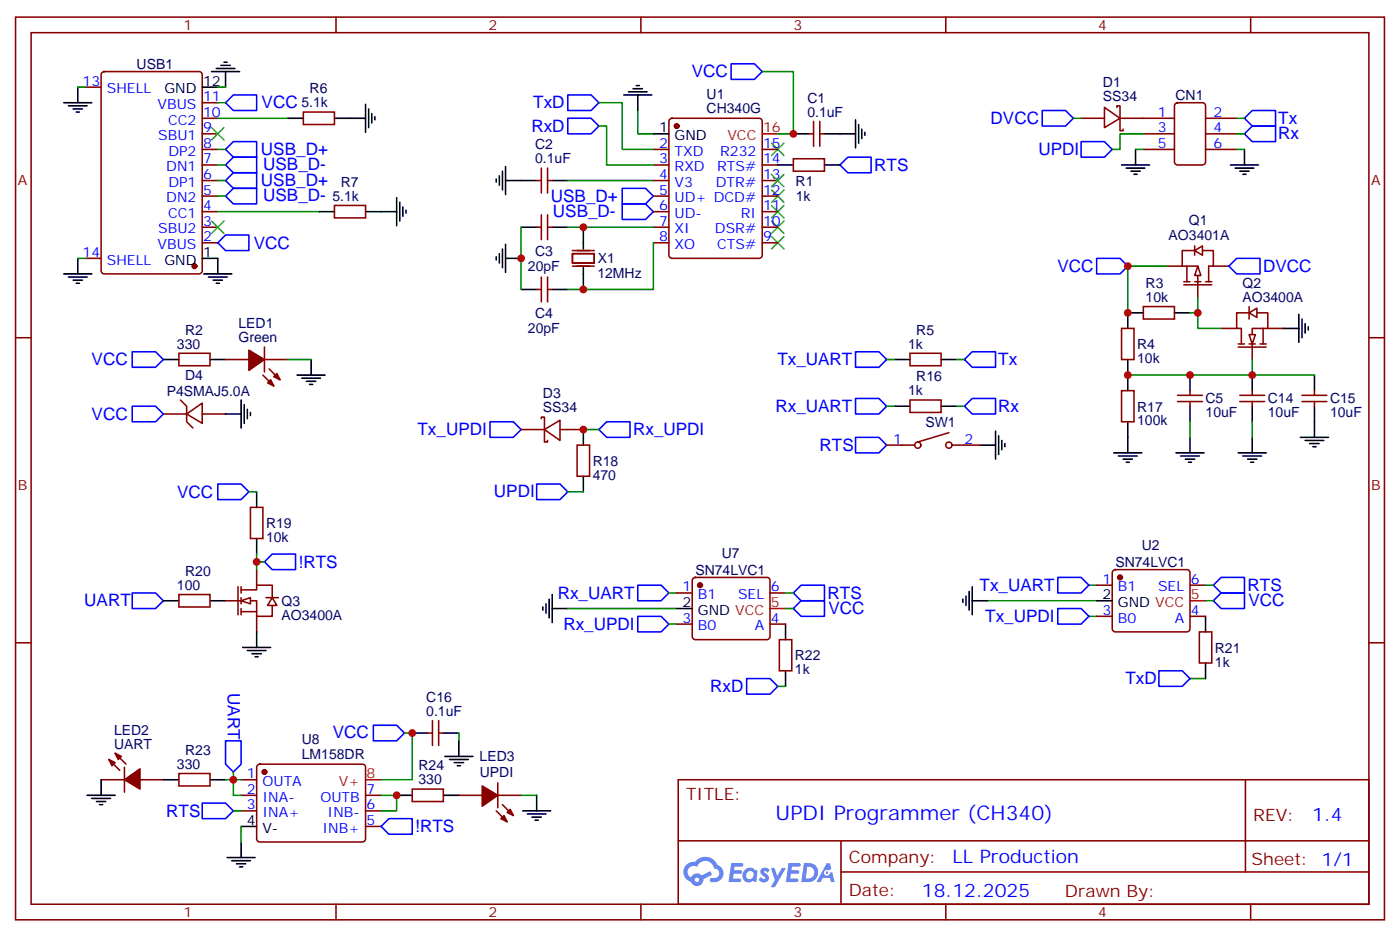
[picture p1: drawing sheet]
# EasyEDA schematic sch_updi_programmer_v1.4.json
TITLE: UPDI Programmer (CH340); REV: 1.4; Date: 18.12.2025; Sheet: 1/1; Company: LL Production

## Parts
C1  0.1uF  [C0603]
C2  0.1uF  [C0603]
C3  20pF  [C0603]
C4  20pF  [C0603]
C5  10uF  [C0603]
C14  10uF  [C0603]
C15  10uF  [C0603]
C16  0.1uF  [C0603]
CN1  2.54mm 2*3P bend IDC Box  [IDC-TH_6P-P2.54-H-R2-C3-S2.54]
D1  SS34  [SMA_L4.3-W2.6-LS5.2-RD]
D3  SS34  [SMA_L4.3-W2.6-LS5.2-RD]
D4  P4SMAJ5.0A  [SMA_L4.3-W2.6-LS5.2-RD]
LED1  Green  [LED0603-R-RD]
LED2  UART  [LED0603-R-RD]
LED3  UPDI  [LED0603-R-RD]
Q1  AO3401A  [SOT-23-3_L2.9-W1.3-P1.90-LS2.4-BR]
Q2  AO3400A  [SOT-23-3_L2.9-W1.3-P1.90-LS2.4-BR]
Q3  AO3400A  [SOT-23-3_L2.9-W1.3-P1.90-LS2.4-BR]
R1  1kΩ  [R0603]
R2  330Ω  [R0603]
R3  10kΩ  [R0603]
R4  10kΩ  [R0603]
R5  1kΩ  [R0603]
R6  5.1kΩ  [R0603]
R7  5.1kΩ  [R0603]
R16  1kΩ  [R0603]
R17  100kΩ  [R0603]
R18  470Ω  [R0603]
R19  10kΩ  [R0603]
R20  100Ω  [R0603]
R21  1kΩ  [R0603]
R22  1kΩ  [R0603]
R23  330Ω  [R0603]
R24  330Ω  [R0603]
SW1  TS-1185EC-C-D-B  [SW-SMD_4P-L3.7-W3.0-P1.50-LS4.7]
U1  CH340G  [SOIC-16_L9.9-W3.9-P1.27-LS6.0-BL]
U2  SN74LVC1  [SOT-23-6_L2.9-W1.6-P0.95-LS2.8-BL]
U7  SN74LVC1  [SOT-23-6_L2.9-W1.6-P0.95-LS2.8-BL]
U8  LM158DR  [SOIC-8_L5.0-W4.0-P1.27-LS6.0-BL]
USB1  TYPE-C 16PIN 2MD(073)  [USB-C-SMD_TYPE-C-6PIN-2MD-073]
X1  12MHz  [OSC-SMD_L5.0-W3.2]

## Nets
DVCC: D1.2(A) Q1.3(D)
GND: C1.1 C2.2 C3.2 C4.2 C5.1 C14.1 C15.1 C16.1 CN1.5 CN1.6 D4.2(A) LED1.2(-) LED2.2(-) LED3.2(-) Q2.2(S) Q3.2(S) R6.1 R7.1 R17.1 SW1.2 U1.1(GND) U2.2(GND) U7.2(GND) U8.4(V-) USB1.1(GND) USB1.12(GND) USB1.13(SHELL) USB1.14(SHELL)
VCC: C1.2 C16.2 D4.1(C) Q1.2(S) R2.2 R3.2 R4.1 R19.2 U1.16(VCC) U2.5(VCC) U7.5(VCC) U8.8(V+) USB1.2(VBUS) USB1.11(VBUS)
!RTS: Q3.3(D) R19.1 U8.5(INB+)
RTS: R1.1 SW1.1 U2.6(SEL) U7.6(SEL) U8.3(INA+)
Rx: CN1.4 R16.1
Rx_UART: R16.2 U7.1(B1)
Rx_UPDI: D3.2(A) R18.1 U7.3(B0)
RxD: R22.2 U1.3(RXD)
Tx: CN1.2 R5.1
Tx_UART: R5.2 U2.1(B1)
Tx_UPDI: D3.1(K) U2.3(B0)
TxD: R21.2 U1.2(TXD)
UART: R20.2 R23.1 U8.1(OUTA) U8.2(INA-)
UPDI: CN1.3 R18.2
USB_D+: U1.5(UD+) USB1.6(DP1) USB1.8(DP2)
USB_D-: U1.6(UD-) USB1.5(DN2) USB1.7(DN1)
C2_1: C2.1 U1.4(V3)
CN1_1: CN1.1 D1.1(K)
Net-(LED1-1): LED1.1(+) R2.1
Net-(LED2-1): LED2.1(+) R23.2
Net-(LED3-1): LED3.1(+) R24.2
Q2_1: C5.2 C14.2 C15.2 Q2.1(G) R4.2 R17.2
Q2_3: Q1.1(G) Q2.3(D) R3.1
R20_1: Q3.1(G) R20.1
R21_1: R21.1 U2.4(A)
U1_7: C3.1 U1.7(XI) X1.1(OSC1)
U1_8: C4.1 U1.8(XO) X1.2(OSC2)
U1_14: R1.2 U1.14(RTS#)
U7_4: R22.1 U7.4(A)
U8_7: R24.1 U8.6(INB-) U8.7(OUTB)
USB1_4: R7.2 USB1.4(CC1)
USB1_10: R6.2 USB1.10(CC2)

Not connected (* = marked no-connect by the designer): U1 9(CTS#)* 10(DSR#)* 11(RI)* 12(DCD#)* 13(DTR#)* 15(R232)*; USB1 3(SBU2)* 9(SBU1)*

# EasyEDA board pcb_updi_programmer_v1.3.json

Outline 50 x 35 mm; copper layers: TopLayer, BottomLayer. Coordinates in mm from the lower left corner of the outline.
Outline path: 0,35 50,35 50,0 0,0 0,35

## Design rules (mm)
Default: track 0.254, clearance 0.152, via 0.61, via hole 0.305

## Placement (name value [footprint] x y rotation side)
C1  0.1uF  [C0603]  20.94 21.56 180 top
C2  0.1uF  [C0603]  10.14 17.75 180 top
C3  20pF  [C0603]  6.2 9.12 270 top
C4  20pF  [C0603]  15.35 9.12 270 top
C5  10uF  [C0603]  45.45 31.47 270 top
C14  10uF  [C0603]  41.64 31.47 270 top
C15  10uF  [C0603]  43.54 31.47 270 top
C16  0.1uF  [C0603]  18.52 7.21 0 top
CN1  2.54mm 2*3P bend IDC Box  [IDC-TH_6P-P2.54-H-R2-C3-S2.54]  45 17.5 90 top
D1  SS34  [SMA_L4.3-W2.6-LS5.2-RD]  40.24 24.99 90 top
D3  SS34  [SMA_L4.3-W2.6-LS5.2-RD]  24.49 27.91 270 top
D4  P4SMAJ5.0A  [SMA_L4.3-W2.6-LS5.2-RD]  26.52 32.87 180 top
F_UPDI  TS-1101-C-W  [SW-SMD_L6.0-W3.3-LS8.0]  27 17.5 0 top
Pad_gge4371  -  [Pad_gge4371]  45 4.5 0 top
Pad_gge4407  -  [Pad_gge4407]  5 30.5 0 top
Pad_gge5907  -  [Pad_gge5907]  32.75 20.8 0 top
Pad_gge6099  -  [Pad_gge6099]  23.22 14.07 0 top
Pad_gge6207  -  [Pad_gge6207]  33 2.39 0 top
Pad_gge6261  -  [Pad_gge6261]  33 2.39 0 top
Pad_gge6333  -  [Pad_gge6333]  33.89 24.87 0 top
Pad_gge6390  -  [Pad_gge6390]  27.92 28.55 0 top
Pad_gge6438  -  [Pad_gge6438]  27.56 13.04 0 top
Pad_gge6529  -  [Pad_gge6529]  33.13 33.12 0 top
Pad_gge6556  -  [Pad_gge6556]  33.13 33.25 0 top
Pad_gge6911  -  [Pad_gge6911]  47.1 27.79 0 top
Q1  AO3401A  [SOT-23-3_L2.9-W1.3-P1.90-LS2.4-BR]  36.68 28.04 180 top
Q2  AO3400A  [SOT-23-3_L2.9-W1.3-P1.90-LS2.4-BR]  38.21 32.23 0 top
Q3  AO3400A  [SOT-23-3_L2.9-W1.3-P1.90-LS2.4-BR]  27.03 7.21 0 top
R1  1kΩ  [R0603]  20.3 18.26 90 top
R2  330Ω  [R0603]  6.46 24.48 270 top
R3  10kΩ  [R0603]  32.87 28.93 180 top
R4  10kΩ  [R0603]  43.8 26.39 0 top
R5  1kΩ  [R0603]  43.8 23.98 180 top
R6  5.1kΩ  [R0603]  3.28 9.25 90 top
R7  5.1kΩ  [R0603]  3.54 25.5 270 top
R16  1kΩ  [R0603]  45.19 11.02 180 top
R17  100kΩ  [R0603]  47.35 31.47 270 top
R18  470Ω  [R0603]  27.41 24.87 270 top
R19  10kΩ  [R0603]  21.57 10.9 180 top
R20  100Ω  [R0603]  27.67 1.75 180 top
R21  1kΩ  [R0603]  13.57 27.66 180 top
R22  1kΩ  [R0603]  13.82 30.96 180 top
R23  330Ω  [R0603]  10.4 3.78 180 top
R24  330Ω  [R0603]  10.4 2.01 180 top
U1  CH340G  [SOIC-16_L9.9-W3.9-P1.27-LS6.0-BL]  15.47 17.12 270 top
U2  SN74LVC1  [SC-70-6_L2.2-W1.3-P0.65-LS2.1-BR]  19.54 30.71 0 top
U7  SN74LVC1  [SC-70-6_L2.2-W1.3-P0.65-LS2.1-BR]  19.54 25.5 0 top
U8  LM158DR  [SOIC-8_L5.0-W4.0-P1.27-LS6.0-BL]  22.59 4.42 0 top
UART  UART  [LED0603-R-RD]  7.09 3.78 0 top
UPDI  UPDI  [LED0603-R-RD]  7.09 2.01 0 top
USB1  TYPE-C 16PIN 2MD(073)  [USB-C-SMD_TYPE-C-6PIN-2MD-073]  4.04 17.5 270 top
VCC  Green  [LED0603-R-RD]  9 25 180 top
X1  12MHz  [OSC-SMD_L5.0-W3.2]  10.78 9.88 0 top

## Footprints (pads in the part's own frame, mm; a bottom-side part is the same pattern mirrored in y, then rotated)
C0603
  rect 0.8x0.9 smd: 1(-0.7,0) 2(0.7,0)
IDC-TH_6P-P2.54-H-R2-C3-S2.54
  rect 1.7x1.7 hole 1.1: 1(2.54,1.27)
  oval 1.7x1.7 hole 1.1: 2(2.54,-1.27) 3(0,1.27) 4(0,-1.27) 5(-2.54,1.27) 6(-2.54,-1.27)
LED0603-R-RD
  rect 0.8x0.8 smd: 1(0.851,0) 2(-0.851,0)
OSC-SMD_L5.0-W3.2
  rect 1.9x2.4 smd: 1(-2.05,0) 2(2.05,0)
Pad_gge4371
  oval 5.5x5.5 hole 3.1: 1(0,0)
Pad_gge4407
  oval 5.5x5.5 hole 3.1: 1(0,0)
Pad_gge5907
  oval 1.1x1.1 hole 0.8: 2(0,0)
Pad_gge6099
  oval 1.1x1.1 hole 0.8: 2(0,0)
Pad_gge6207
  rect 4x5 smd: 3(0,0)
Pad_gge6261
  rect 4x5 smd far side: 3(0,0)
Pad_gge6333
  oval 1.1x1.1 hole 0.8: 2(0,0)
Pad_gge6390
  oval 1.1x1.1 hole 0.8: 2(0,0)
Pad_gge6438
  oval 1.1x1.1 hole 0.8: 2(0,0)
Pad_gge6529
  rect 3x3.5 smd: 3(0,0)
Pad_gge6556
  rect 3x3.5 smd far side: 3(0,0)
Pad_gge6911
  oval 1.1x1.1 hole 0.8: 2(0,0)
R0603
  rect 0.806x0.864 smd: 1(-0.753,0) 2(0.753,0)
SC-70-6_L2.2-W1.3-P0.65-LS2.1-BR
  rect 0.6x0.42 smd: 1(0.95,-0.65) 2(0.95,0) 3(0.95,0.65) 4(-0.95,0.65) 5(-0.95,0) 6(-0.95,-0.65)
SMA_L4.3-W2.6-LS5.2-RD
  rect 2x2 smd: 1(-2.2,0) 2(2.2,0)
SOIC-8_L5.0-W4.0-P1.27-LS6.0-BL
  oval 0.568x1.95 smd: 1(-1.905,-2.705) 2(-0.635,-2.705) 3(0.635,-2.705) 4(1.905,-2.705) 5(1.905,2.705) 6(0.635,2.705) 7(-0.635,2.705) 8(-1.905,2.705)
SOIC-16_L9.9-W3.9-P1.27-LS6.0-BL
  oval 0.602x1.971 smd: 1(-4.445,-2.736) 2(-3.175,-2.736) 3(-1.905,-2.736) 4(-0.635,-2.736) 5(0.635,-2.736) 6(1.905,-2.736) 7(3.175,-2.736) 8(4.445,-2.736) 9(4.445,2.736) 10(3.175,2.736) 11(1.905,2.736) 12(0.635,2.736) 13(-0.635,2.736) 14(-1.905,2.736) 15(-3.175,2.736) 16(-4.445,2.736)
SOT-23-3_L2.9-W1.3-P1.90-LS2.4-BR
  rect 1.25x0.7 smd: 1(1,-0.95) 2(1,0.95) 3(-1,0)
SW-SMD_L6.0-W3.3-LS8.0
  rect 1.9x1.5 smd: 1(-4,0) 2(4,0)
USB-C-SMD_TYPE-C-6PIN-2MD-073
  round 0.7 hole 0.7 unplated: (-2.89,1.305) (2.89,1.305)
  rect 0.55x1.1 smd: 1(-3.2,2.375) 2(-2.4,2.375) 11(2.4,2.375) 12(3.2,2.375)
  rect 0.3x1.1 smd: 3(-1.75,2.375) 4(-1.25,2.375) 5(-0.75,2.375) 6(-0.25,2.375) 7(0.25,2.375) 8(0.75,2.375) 9(1.25,2.375) 10(1.75,2.375)
  oval 1.1x2 hole 0.6x1.5: 13(-4.325,1.825) 14(4.325,1.825)
  oval 1.2x1.8 hole 0.6x1.2: 13(-4.325,-2.375) 14(4.325,-2.375)

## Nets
DVCC: D1.2 Pad_gge6333.2 Q1.3
GND: C1.1 C2.2 C3.2 C4.2 C5.1 C14.1 C15.1 C16.1 CN1.5 CN1.6 D4.2 F_UPDI.2 Pad_gge6207.3 Pad_gge6261.3 Q2.2 Q3.2 R6.1 R7.1 R17.1 U1.1 U2.2 U7.2 U8.4 UART.2 UPDI.2 USB1.1 USB1.12 USB1.13 USB1.14 VCC.2
VCC: C1.2 C16.2 D4.1 Pad_gge6529.3 Pad_gge6556.3 Q1.2 R2.2 R3.2 R4.1 R19.2 U1.16 U2.5 U7.5 U8.8 USB1.2 USB1.11
!RTS: Q3.3 R19.1 U8.5
C2_1: C2.1 U1.4
CN1_1: CN1.1 D1.1
LED2_1: R23.2 UART.1
LED3_1: R24.2 UPDI.1
Q2_1: C5.2 C14.2 C15.2 Pad_gge6911.2 Q2.1 R4.2 R17.2
Q2_3: Q1.1 Q2.3 R3.1
R2_1: R2.1 VCC.1
R20_1: Q3.1 R20.1
R21_1: R21.1 U2.4
RTS: F_UPDI.1 Pad_gge6099.2 R1.1 U2.6 U7.6 U8.3
RX: CN1.4 R16.1
RX_UART: Pad_gge6438.2 R16.2 U7.1
RX_UPDI: D3.2 R18.1 U7.3
RXD: R22.2 U1.3
TX: CN1.2 R5.1
TX_UART: Pad_gge6390.2 R5.2 U2.1
TX_UPDI: D3.1 U2.3
TXD: R21.2 U1.2
U1_7: C3.1 U1.7 X1.1
U1_8: C4.1 U1.8 X1.2
U1_14: R1.2 U1.14
U7_4: R22.1 U7.4
U8_7: R24.1 U8.6 U8.7
UART: R20.2 R23.1 U8.1 U8.2
UPDI: CN1.3 Pad_gge5907.2 R18.2
USB1_4: R7.2 USB1.4
USB1_10: R6.2 USB1.10
USB_D+: U1.5 USB1.6 USB1.8
USB_D-: U1.6 USB1.5 USB1.7

Pads without a net: Pad_gge4371 1; Pad_gge4407 1; U1 9 10 11 12 13 15; USB1 3 9

## Via types
v1: diameter 0.62, hole 0.31, TopLayer to BottomLayer, 47 vias

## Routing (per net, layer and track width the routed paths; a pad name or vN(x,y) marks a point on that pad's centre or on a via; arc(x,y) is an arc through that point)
DVCC: length 10.2
  TopLayer w0.254: Pad_gge6333.2 37.95,24.87 40.24,27.15 D1.2
  TopLayer w0.5: Q1.3 38.53,27.19 D1.2
GND: length 40
  TopLayer w0.254: U2.2 21.82,30.71 v1(22.21,30.33) ; C3.2 v1(6.2,7.34) ; C1.1 v1(22.97,21.56) ; 22.59,25.12 v1(22.33,25.12) 21.95,25.5 U7.2 ; Q3.2 28.1,8.23 v1(29.57,8.23) ; v1(30.97,15.59) 30.97,17.47 F_UPDI.2 ; UPDI.2 UART.2 v1(6.24,5.05) ; C2.2 9.44,19.09 v1(9.38,19.15) ; R7.1 v1(4.81,26.25) ; v1(12.05,24.99) 9.86,24.99 9.85,25 ; USB1.13 5.87,21.25 USB1.1 ; USB1.12 6.42,13.72 USB1.14 ; v1(12.05,22.45) 12.74,21.76 U1.1 ; R6.1 v1(3.28,7.47) ; v1(25.38,1.75) 24.53,1.75 U8.4 ; Q2.2 39.27,33.25 40.49,33.25 41.57,32.17 C14.1 41.69,32.22 R17.1 v1(47.35,33.38) ; C16.1 v1(15.35,7.21) C4.2
  TopLayer w0.5: v1(21.82,32.23) 22.46,32.87 D4.2
  vias: v1(33,2.39)
VCC: length 105.6
  TopLayer w0.254: C1.2 U1.16 18.21,22.65 17.38,23.48 v1(14.02,23.48) ; R4.1 v1(43.03,27.79) ; 19.22,7.21 19.31,7.12 U8.8 20.68,10.76 R19.2 v1(17.76,10.9) ; U7.5 v1(16.36,25.5) ; U2.5 v1(16.36,30.71)
  TopLayer w0.5: USB1.2 7.85,19.9 v1(7.85,20.04) 7.85,21.82 6.46,23.22 6.46,23.73 6.46,23.48 14.02,23.48 ; v1(16.36,25.5) 15.96,25.5 13.94,23.48 ; Q1.2 32.68,27.09 32.11,27.66 R3.2 32.11,30.2 33.13,31.22 v1(33.13,33.12) 32.87,32.87 D4.1 ; USB1.11 v1(7.35,15.1)
  BottomLayer w0.254: v1(34.27,27.15) 35.79,27.15 36.43,27.79 v1(43.03,27.79) ; v1(17.76,10.9) 17.63,10.9 15.22,13.31 15.22,22.28 14.02,23.48
  BottomLayer w0.5: v1(33.13,33.12) 18.78,33.12 v1(16.36,30.71) v1(16.36,25.5) ; v1(7.85,20.04) 7.09,19.28 7.09,15.11 7.35,15.11
!RTS: length 7
  TopLayer w0.254: Q3.3 24.58,7.21 U8.5 24.49,10.01 23.73,10.77 22.45,10.77 R19.1
C2_1: length 1.9
  TopLayer w0.254: U1.4 C2.1
CN1_1: length 5.9
  TopLayer w0.5: D1.1 40.24,20.55 40.75,20.04 CN1.1
LED2_1: length 1.7
  TopLayer w0.254: UART.1 R23.2
LED3_1: length 1.7
  TopLayer w0.254: UPDI.1 R24.2
Q2_1: length 16.2
  TopLayer w0.254: C5.2 45.45,27.29 R4.2 ; Q2.1 39.72,30.77 C14.2 41.69,30.72 R17.2 47.35,29.18 47.1,28.93 Pad_gge6911.2
Q2_3: length 6.1
  TopLayer w0.254: Q2.3 36.94,32.23 35.68,30.98 Q1.1 33.69,28.99 R3.1
R2_1: length 1.8
  TopLayer w0.254: VCC.1 7.91,25.24 R2.1
R20_1: length 4.7
  TopLayer w0.254: 28.42,1.75 28.42,4.55 28.03,4.94 28.03,6.26
R21_1: length 9.3
  TopLayer w0.254: v1(16.36,32.61) 17.33,32.61 U2.4 ; R21.1 v1(14.32,29.44)
  BottomLayer w0.254: v1(16.36,32.61) 15.09,32.61 14.32,31.84 v1(14.32,29.44)
RTS: length 37.3
  TopLayer w0.254: R1.1 v1(21.53,17.5) F_UPDI.1 23.22,17.28 Pad_gge6099.2 ; U7.6 17.62,24.85 v1(17.25,24.48) ; v1(17.25,29.56) 17.75,30.06 U2.6 ; U8.3 v1(23.22,3.28)
  BottomLayer w0.254: 21.53,17.51 18.39,17.51 17.25,18.64 v1(17.25,24.48) v1(17.25,29.56) ; v1(23.22,3.28) Pad_gge6099.2
RX: length 10
  TopLayer w0.254: CN1.4 47.61,17.5 48.5,16.61 48.5,12.29 47.22,11.02 45.95,11.02
RX_UART: length 34.1
  TopLayer w0.254: U7.1 20.82,24.85 22.21,23.47 24.62,23.47 26.65,21.44 26.65,13.94 Pad_gge6438.2 29.57,11.02 R16.2
RX_UPDI: length 7.2
  TopLayer w0.254: R18.1 27.41,25.71 D3.2 24.06,26.15 U7.3
RXD: length 17.4
  TopLayer w0.254: U1.3 10.9,19.02 8.62,21.31 v1(8.62,22.2) ; R22.2 11.66,30.96 v1(8.62,27.91)
  BottomLayer w0.254: v1(8.62,22.2) v1(8.62,27.91)
TX: length 5.2
  TopLayer w0.254: CN1.2 46.27,23.28 45.57,23.98 R5.1
TX_UART: length 27.3
  TopLayer w0.254: Pad_gge6390.2 34.02,22.45 v1(36.3,22.45) ; v1(43.03,22.45) 43.03,23.97 R5.2 ; U2.1 v1(21.49,29.06) 21.57,29.06
  BottomLayer w0.254: v1(21.49,29.06) 22,28.55 Pad_gge6390.2 ; v1(36.3,22.45) v1(43.03,22.45)
TX_UPDI: length 4.5
  TopLayer w0.254: D3.1 24.21,30.11 22.97,31.36 U2.3
TXD: length 10.8
  TopLayer w0.254: U1.2 11.41,20.29 10.9,20.8 v1(10.9,21.69) ; v1(10.9,27.66) R21.2
  BottomLayer w0.254: v1(10.9,21.69) v1(10.9,27.66)
U1_7: length 9.9
  TopLayer w0.254: U1.7 10.01,13.94 8.73,12.66 X1.1 6.27,9.88 C3.1
U1_8: length 5.4
  TopLayer w0.254: C4.1 12.89,9.82 X1.2 12.83,12.59 U1.8
U1_14: length 2.1
  TopLayer w0.254: U1.14 R1.2
U7_4: length 8.1
  TopLayer w0.254: R22.1 15.22,30.96 15.6,30.58 15.6,27.03 16.48,26.15 U7.4
U8_7: length 15.1
  TopLayer w0.254: U8.6 U8.7 21.95,5.56 21.06,4.67 18.14,4.67 15.47,2.01 11.15,2.01
UART: length 21.6
  TopLayer w0.254: v1(16.75,1.75) 20.64,1.75 U8.1 U8.2 21.95,3.78 22.46,4.29 26.27,4.29 26.91,3.65 R20.2 ; R23.1 v1(15.6,3.78)
  BottomLayer w0.254: v1(15.6,3.78) 15.6,2.89 v1(16.75,1.75)
UPDI: length 19.1
  TopLayer w0.254: CN1.3 36.18,17.5 32.87,20.8 30.72,20.8 R18.2
USB1_4: length 8.4
  TopLayer w0.254: USB1.4 6.4,18.77 v1(4.93,18.77) ; R7.2 v1(3.54,23.47)
  BottomLayer w0.254: v1(4.93,18.77) 4.3,18.77 3.54,19.53 v1(3.54,23.47)
USB1_10: length 8.7
  TopLayer w0.254: v1(3.28,11.66) R6.2 ; USB1.10 v1(5.06,15.75)
  BottomLayer w0.254: v1(5.06,15.75) 3.56,15.75 3.28,15.47 v1(3.28,11.66)
USB_D+: length 9.4
  TopLayer w0.254: U1.5 8.49,16.48 8.22,16.75 USB1.8 5.58,16.75 5.31,16.99 5.31,17.63 5.44,17.75 6.42,17.75
USB_D-: length 10.9
  TopLayer w0.254: 6.42,17.25 7.85,17.25 8.11,17.5 v1(8.11,17.77) 8.11,18.01 7.87,18.25 USB1.5 ; v1(8.87,15.21) U1.6
  BottomLayer w0.254: v1(8.87,15.21) 8.74,15.21 8.11,15.85 v1(8.11,17.77)

## Copper pours and planes (outline as drawn; the poured copper is in the pictures)
GND on BottomLayer: -0.78,35.66 -0.78,26.9 -0.91,-1.04 50.91,-0.91 50.91,35.79

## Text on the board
BottomSilkLayer: updi-programmer / 1.3 17.11.2025 / LL | RTS | RX | TX | VCC | UPDI | DVCC | GND
TopSilkLayer: RTS | TX | RX | updi-programmer / 1.3 17.11.2025 / LL | UPDI | VCC | DVCC | GND
